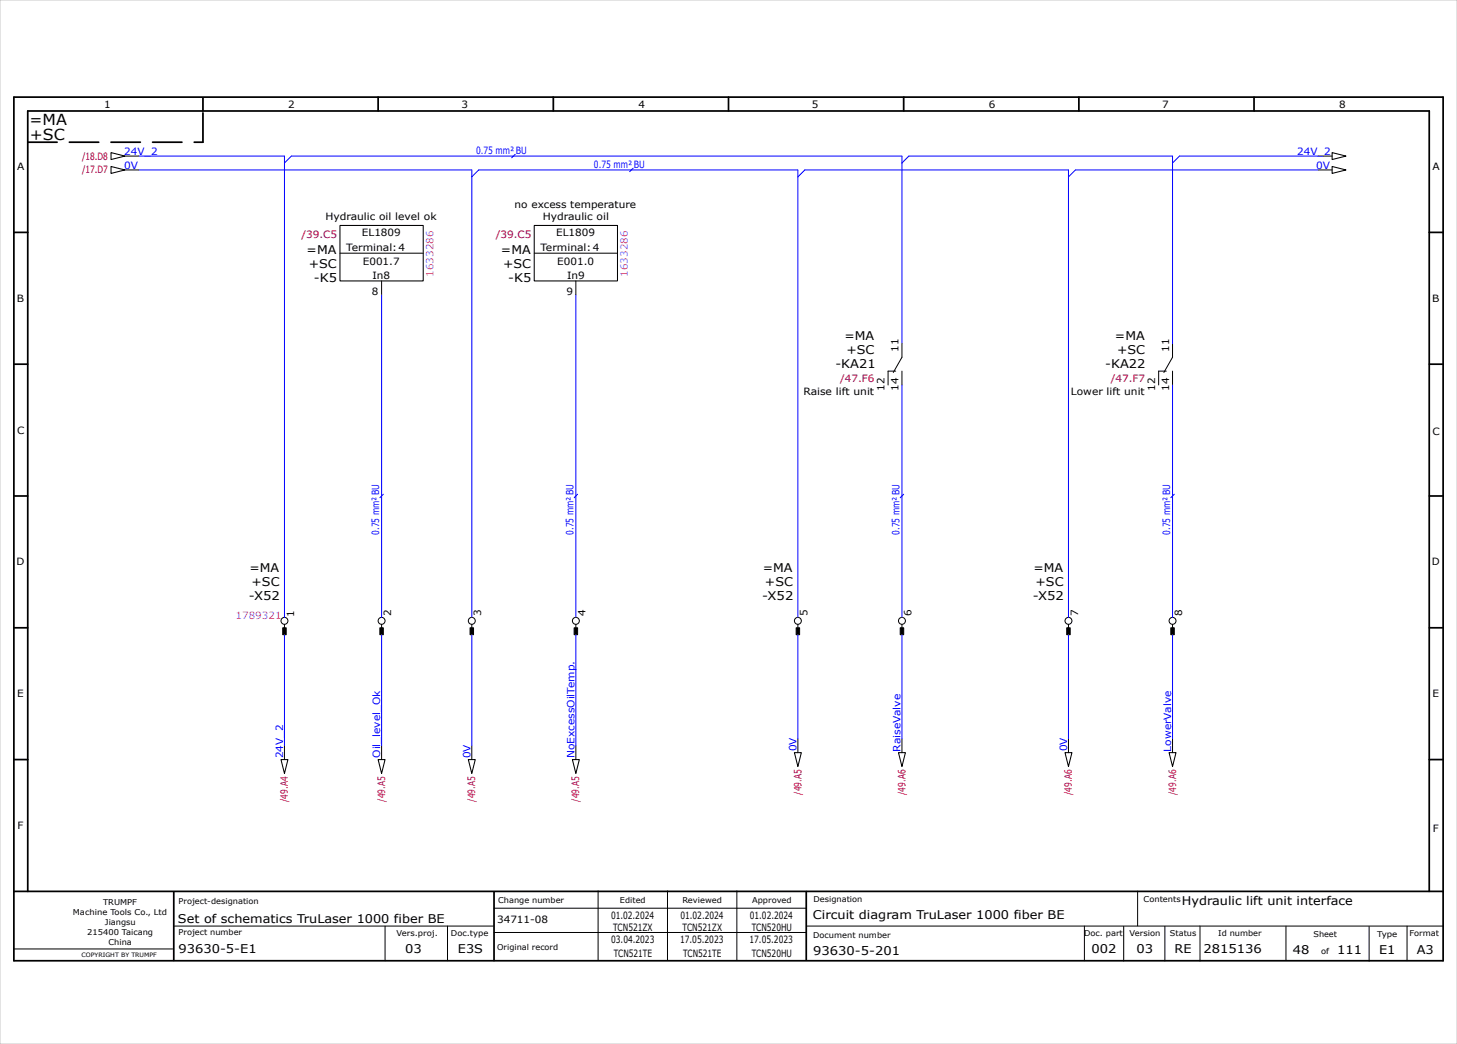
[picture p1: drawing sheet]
<svg xmlns="http://www.w3.org/2000/svg" width="420mm" height="301mm" viewBox="0 0 420 301" stroke-linecap="round" stroke-linejoin="round" font-family="sans-serif">
<g fill="none" stroke="#000" stroke-width=".5">
<path d="M4 28h412v249h-412zM58.5 28.2v3.8M109 28v4M159.5 28v4M210 28v4M260.5 28v4M311 28v4M361.5 28v4M4 67h4M412 67h4M4 105h4M412 105h4"/>
<path d="M4 143h4M412 143h4M4 181h4M412 181h4M4 219h4M412 219h4M4 257h412M8 257v-225h404v225M50.1 257.1v19.8M142.4 257.2v19.8M232.4 257.1v19.7"/>
</g>
<g fill="none" stroke="#000" stroke-width=".29">
<path d="M36 45h4M36 49h4M380 45h4M380 49h4M98 73h24M154 73h24M110 81v4M166 81v4M260 99v4l-2.5 4.4M338 99v4l-2.5 4.4M258.2 107h-2.2v4M260 107v4"/>
<path d="M336.2 107h-2.2v4M338 107v4M82 180v2M110 180v2M136 180v2M166 180v2M230 180v2M260 180v2M308 180v2M338 180v2M82 215v4M110 215v4"/>
<path d="M136 215v4M166 215v4M230 213v4M260 213v4M308 213v4M338 213v4M172.4 256.9v20M192.4 256.9v20M212.4 256.9v20M327.9 256.9v10M4.1 273.6h45.7M50.1 267h92.2"/>
<path d="M111 267v10M129 267v10M142.4 261.9h90M142.4 268.9h90M232.5 267h183.5M312.6 267v10M323.9 267.1v10M335.8 267.1v10M345.9 267v10.1M370.7 267v9.8M394.7 267.1v10M405.6 267v10"/>
<circle cx="82" cy="179" r="1"/>
<circle cx="110" cy="179" r="1"/>
<circle cx="136" cy="179" r="1"/>
<circle cx="166" cy="179" r="1"/>
<circle cx="230" cy="179" r="1"/>
<circle cx="260" cy="179" r="1"/>
<circle cx="308" cy="179" r="1"/>
<circle cx="338" cy="179" r="1"/>
</g>
<path d="M8 41h50.5M58.5 41v-8.8" fill="none" stroke="#000" stroke-width=".5" stroke-dasharray="8.5 3.5"/>
<path d="M0 0h420v301h-420z" fill="none" stroke="#c9c9c9" stroke-width=".29"/>
<g fill="#000" stroke="#000" stroke-width=".29">
<path d="M81.5 181h1v2h-1z" fill-rule="evenodd"/>
<path d="M109.5 181h1v2h-1z" fill-rule="evenodd"/>
<path d="M135.5 181h1v2h-1z" fill-rule="evenodd"/>
<path d="M165.5 181h1v2h-1z" fill-rule="evenodd"/>
<path d="M229.5 181h1v2h-1z" fill-rule="evenodd"/>
<path d="M259.5 181h1v2h-1z" fill-rule="evenodd"/>
<path d="M307.5 181h1v2h-1z" fill-rule="evenodd"/>
<path d="M337.5 181h1v2h-1z" fill-rule="evenodd"/>
</g>
<g fill="none" stroke="#000" stroke-width=".3">
<path d="M32 44l4 1-4 1zM32 48l4 1-4 1zM384 44l4 1-4 1zM384 48l4 1-4 1zM98 65h24v16h-24zM154 65h24v16h-24zM81 219h2l-1 4zM109 219h2l-1 4zM135 219h2l-1 4zM165 219h2l-1 4zM229 217h2l-1 4zM259 217h2l-1 4z"/>
<path d="M307 217h2l-1 4zM337 217h2l-1 4z"/>
</g>
<g fill="none" stroke="#00f" stroke-width=".29">
<path d="M40 49h96v129M40 45h42v133M82 47l2-2h176v54M136 51l2-2h92v129M230 51l2-2h76v129M260 47l2-2h76v54M380 45h-40l-2 2M380 49h-70l-2 2M110 85v93M166 85v93M260 111v67M338 111v67"/>
<path d="M82 183v32M110 183v32M136 183v32M166 183v32M230 183v30M260 183v30M308 183v30M338 183v30"/>
</g>
<path d="M148.5 44.5l-1 1M182.5 48.5l-1 1M110.5 142.5l-1 1M166.5 142.5l-1 1M260.5 142.5l-1 1M338.5 142.5l-1 1" fill="none" stroke="#00f" stroke-width=".3"/>
<g font-size="4.4">
<text x="8.5" y="36">=MA</text>
<text x="8.6" y="40.5">+SC</text>
</g>
<g font-size="3.5">
<text x="88.4" y="73.2">=MA</text>
<text x="89" y="77.2">+SC</text>
<text x="144.4" y="73.2">=MA</text>
<text x="145" y="77.2">+SC</text>
<text x="90.5" y="81.2">-K5</text>
<text x="146.5" y="81.2">-K5</text>
<text x="243.4" y="98">=MA</text>
<text x="321.4" y="98">=MA</text>
<text x="240.8" y="106">-KA21</text>
<text x="244" y="102">+SC</text>
<text x="318.6" y="106">-KA22</text>
<text x="322" y="102">+SC</text>
<text x="71.9" y="165">=MA</text>
<text x="219.9" y="165">=MA</text>
<text x="297.9" y="165">=MA</text>
<text x="71.7" y="173">-X52</text>
<text x="72.5" y="169">+SC</text>
<text x="219.7" y="173">-X52</text>
<text x="220.5" y="169">+SC</text>
<text x="297.7" y="173">-X52</text>
<text x="298.5" y="169">+SC</text>
<text x="340.7" y="261">Hydraulic lift unit interface</text>
<text x="51.3" y="266">Set of schematics TruLaser 1000 fiber BE</text>
<text x="234.3" y="265">Circuit diagram TruLaser 1000 fiber BE</text>
<text x="51.5" y="274.7">93630-5-E1</text>
<text x="116.8" y="274.9">03</text>
<text x="132" y="274.9">E3S</text>
<text x="234.4" y="275.3">93630-5-201</text>
<text x="314.6" y="274.8">002</text>
<text x="327.6" y="274.9">03</text>
<text x="338.6" y="274.8">RE</text>
<text x="346.9" y="274.7">2815136</text>
<text x="372.7" y="275">48</text>
<text x="385.4" y="275">111</text>
<text x="397.6" y="275">E1</text>
<text x="408.4" y="275">A3</text>
</g>
<g font-size="2.9">
<text x="30" y="31">1</text>
<text x="83" y="31">2</text>
<text x="133.1" y="31">3</text>
<text x="184.1" y="31">4</text>
<text x="234.1" y="31">5</text>
<text x="285" y="31">6</text>
<text x="335" y="31">7</text>
<text x="386" y="31">8</text>
<text x="5" y="49">A</text>
<text x="413" y="49">A</text>
<text x="148.4" y="59.9">no excess temperature</text>
<text x="93.8" y="63.5">Hydraulic oil level ok</text>
<text x="156.4" y="63.5">Hydraulic oil</text>
<text x="104.3" y="68">EL1809</text>
<text x="160.3" y="68">EL1809</text>
<text x="99.8" y="72.5">Terminal:4</text>
<text x="104.6" y="76.5">E001.7</text>
<text x="155.8" y="72.5">Terminal:4</text>
<text x="160.7" y="76.5">E001.0</text>
<text x="107.4" y="80.5">In8</text>
<text x="163.5" y="80.5">In9</text>
<text x="4.8" y="87">B</text>
<text x="107.2" y="85">8</text>
<text x="163.3" y="85">9</text>
<text x="412.8" y="87">B</text>
<text x="259" y="101.4" transform="rotate(-90 259 101.4)">11</text>
<text x="337" y="101.4" transform="rotate(-90 337 101.4)">11</text>
<text x="231.6" y="114">Raise lift unit</text>
<text x="255" y="112.6" transform="rotate(-90 255 112.6)">12</text>
<text x="259" y="112.7" transform="rotate(-90 259 112.7)">14</text>
<text x="308.7" y="114">Lower lift unit</text>
<text x="333" y="112.6" transform="rotate(-90 333 112.6)">12</text>
<text x="337" y="112.7" transform="rotate(-90 337 112.7)">14</text>
<text x="5" y="125">C</text>
<text x="413" y="125.5">C</text>
<text x="4.8" y="163">D</text>
<text x="412.7" y="163">D</text>
<text x="84.7" y="177.9" transform="rotate(-90 84.7 177.9)">1</text>
<text x="112.7" y="177.7" transform="rotate(-90 112.7 177.7)">2</text>
<text x="138.7" y="177.7" transform="rotate(-90 138.7 177.7)">3</text>
<text x="168.7" y="177.6" transform="rotate(-90 168.7 177.6)">4</text>
<text x="232.8" y="177.7" transform="rotate(-90 232.8 177.7)">5</text>
<text x="262.7" y="177.7" transform="rotate(-90 262.7 177.7)">6</text>
<text x="310.7" y="177.7" transform="rotate(-90 310.7 177.7)">7</text>
<text x="340.8" y="177.6" transform="rotate(-90 340.8 177.6)">8</text>
<text x="5" y="201">E</text>
<text x="413" y="201">E</text>
<text x="5.1" y="239">F</text>
<text x="413" y="240">F</text>
<text x="143.3" y="266">34711-08</text>
<text x="176.1" y="264.9">01.02.2024</text>
<text x="176.8" y="268.4">TCN521ZX</text>
<text x="196.1" y="264.9">01.02.2024</text>
<text x="196.8" y="268.4">TCN521ZX</text>
<text x="216.1" y="264.9">01.02.2024</text>
<text x="216.7" y="268.4">TCN520HU</text>
<text x="176.2" y="271.9">03.04.2023</text>
<text x="176.9" y="275.9">TCN521TE</text>
<text x="196" y="271.9">17.05.2023</text>
<text x="196.9" y="275.9">TCN521TE</text>
<text x="216" y="271.9">17.05.2023</text>
<text x="216.7" y="275.9">TCN520HU</text>
</g>
<g font-size="2.9" fill="#b60000">
<text x="23.6" y="46">/18.D8</text>
<text x="23.6" y="50">/17.D7</text>
<text x="86.9" y="68.5">/39.C5</text>
<text x="142.9" y="68.5">/39.C5</text>
<text x="242.2" y="110">/47.F6</text>
<text x="320.2" y="110">/47.F7</text>
<text x="83" y="231.2" transform="rotate(-90 83 231.2)">/49.A4</text>
<text x="111" y="231.1" transform="rotate(-90 111 231.1)">/49.A5</text>
<text x="137" y="231.1" transform="rotate(-90 137 231.1)">/49.A5</text>
<text x="167" y="231.1" transform="rotate(-90 167 231.1)">/49.A5</text>
<text x="231" y="229.1" transform="rotate(-90 231 229.1)">/49.A5</text>
<text x="261" y="229.2" transform="rotate(-90 261 229.2)">/49.A6</text>
<text x="309" y="229.2" transform="rotate(-90 309 229.2)">/49.A6</text>
<text x="339" y="229.2" transform="rotate(-90 339 229.2)">/49.A6</text>
</g>
<g font-size="2.9" fill="#00f">
<text x="35.8" y="44.6">24V_2</text>
<text x="137.2" y="44.3">0.75 mm² BU</text>
<text x="373.9" y="44.6">24V_2</text>
<text x="35.8" y="48.6">0V</text>
<text x="171.2" y="48.3">0.75 mm² BU</text>
<text x="379.4" y="48.6">0V</text>
<text x="109.3" y="154.2" transform="rotate(-90 109.3 154.2)">0.75 mm² BU</text>
<text x="165.3" y="154.2" transform="rotate(-90 165.3 154.2)">0.75 mm² BU</text>
<text x="259.3" y="154.2" transform="rotate(-90 259.3 154.2)">0.75 mm² BU</text>
<text x="337.3" y="154.2" transform="rotate(-90 337.3 154.2)">0.75 mm² BU</text>
<text x="81.6" y="218.6" transform="rotate(-90 81.6 218.6)">24V_2</text>
<text x="109.6" y="218.5" transform="rotate(-90 109.6 218.5)">Oil_level_Ok</text>
<text x="135.6" y="218.6" transform="rotate(-90 135.6 218.6)">0V</text>
<text x="165.6" y="218.6" transform="rotate(-90 165.6 218.6)">NoExcessOilTemp.</text>
<text x="229.6" y="216.6" transform="rotate(-90 229.6 216.6)">0V</text>
<text x="259.6" y="216.7" transform="rotate(-90 259.6 216.7)">RaiseValve</text>
<text x="307.6" y="216.6" transform="rotate(-90 307.6 216.6)">0V</text>
<text x="337.6" y="216.7" transform="rotate(-90 337.6 216.7)">LowerValve</text>
</g>
<g font-size="2.9" fill="#f0f">
<text x="125" y="79.8" transform="rotate(-90 125 79.8)">1633286</text>
<text x="181" y="79.8" transform="rotate(-90 181 79.8)">1633286</text>
<text x="67.9" y="178.6">1789321</text>
</g>
<g font-size="2.3">
<text x="21" y="263.8">Machine Tools Co., Ltd</text>
<text x="29.7" y="260.8">TRUMPF</text>
<text x="51.5" y="260.7">Project-designation</text>
<text x="143.6" y="260.4">Change number</text>
<text x="178.7" y="260.4">Edited</text>
<text x="196.7" y="260.4">Reviewed</text>
<text x="216.8" y="260.4">Approved</text>
<text x="234.5" y="260.2">Designation</text>
<text x="329.7" y="260.1">Contents</text>
<text x="25.2" y="269.6">215400 Taicang</text>
<text x="30.3" y="266.7">Jiangsu</text>
<text x="51.5" y="269.7">Project number</text>
<text x="114.3" y="269.9">Vers.proj.</text>
<text x="130" y="269.9">Doc.type</text>
<text x="312.5" y="269.8">Doc. part</text>
<text x="325.6" y="269.9">Version</text>
<text x="337.3" y="269.8">Status</text>
<text x="351.2" y="269.8">Id number</text>
<text x="406.4" y="270">Format</text>
<text x="31.3" y="272.5">China</text>
<text x="143.3" y="273.9">Original record</text>
<text x="234.4" y="270.3">Document number</text>
<text x="378.6" y="270">Sheet</text>
<text x="380.8" y="275">of</text>
<text x="397" y="270">Type</text>
</g>
<text font-size="1.7" x="23.5" y="275.8">COPYRIGHT BY TRUMPF</text>
</svg>
